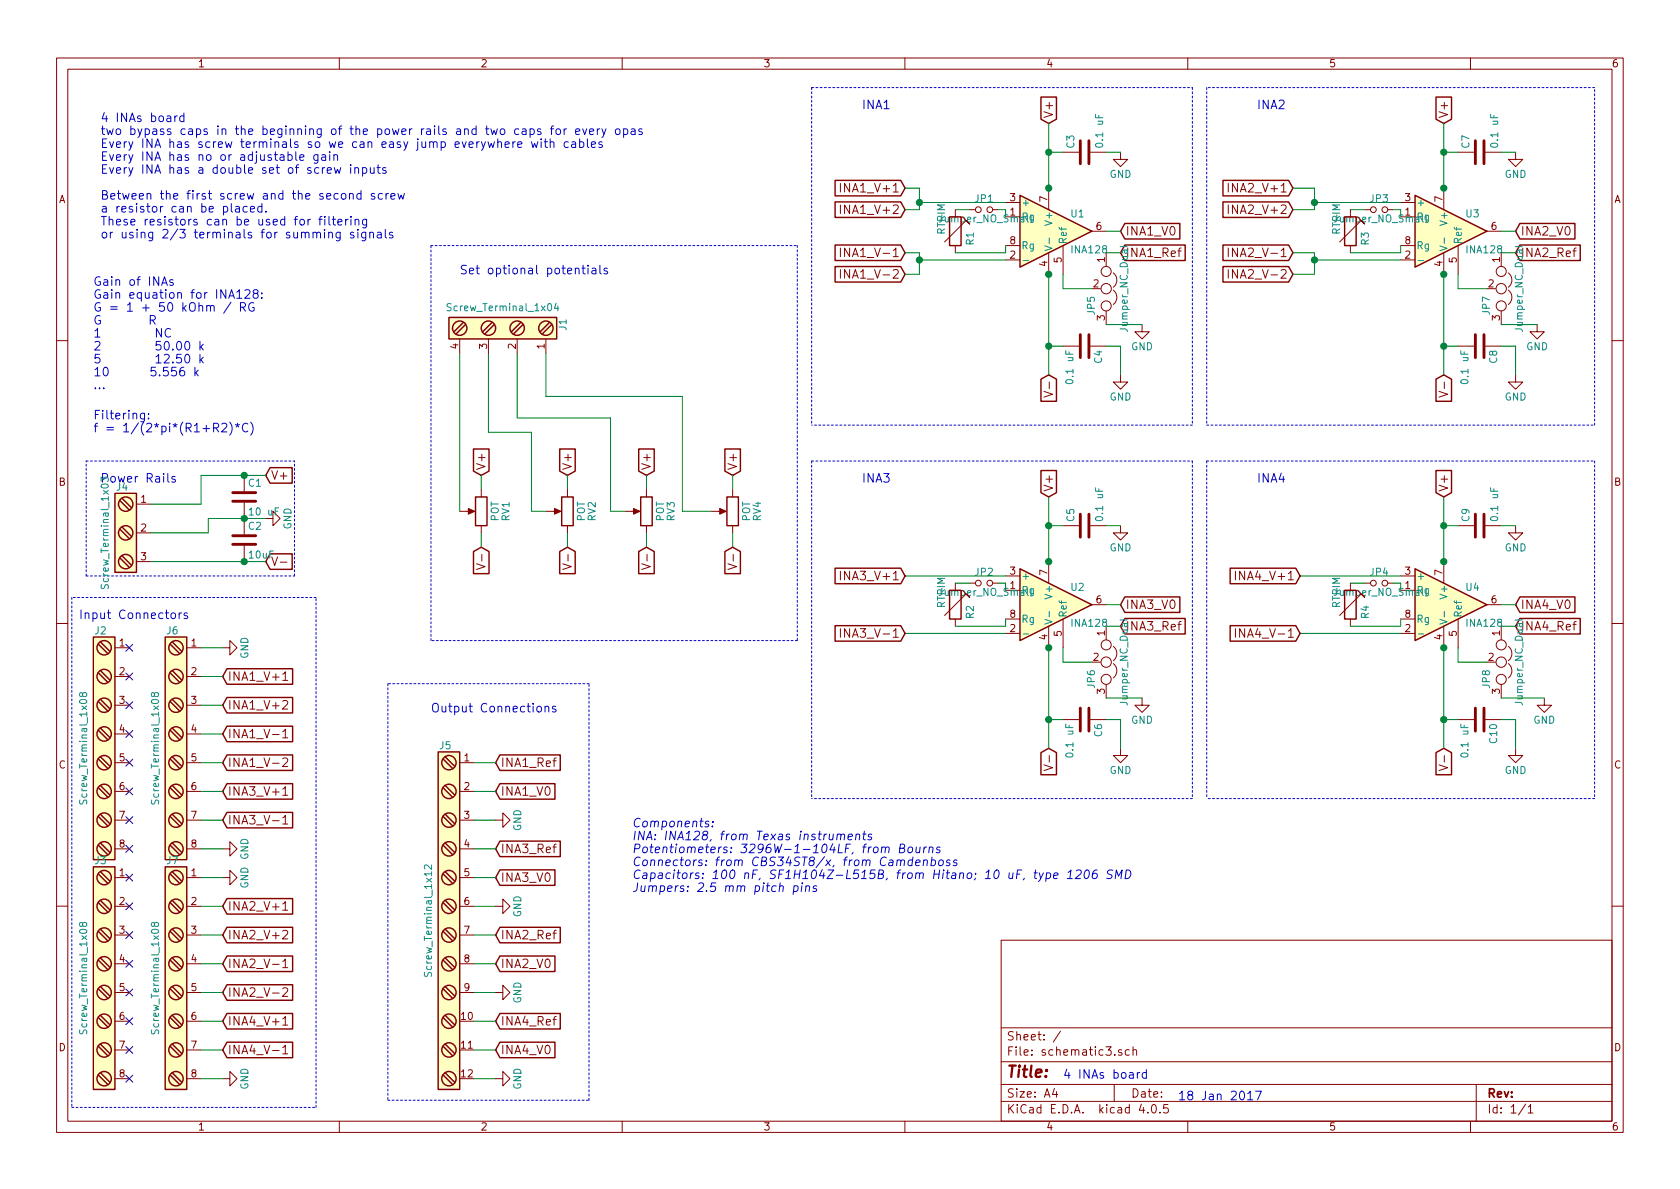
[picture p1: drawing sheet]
EESchema Schematic File Version 2
LIBS:power
LIBS:device
LIBS:transistors
LIBS:conn
LIBS:linear
LIBS:regul
LIBS:74xx
LIBS:cmos4000
LIBS:adc-dac
LIBS:memory
LIBS:xilinx
LIBS:microcontrollers
LIBS:dsp
LIBS:microchip
LIBS:analog_switches
LIBS:motorola
LIBS:texas
LIBS:intel
LIBS:audio
LIBS:interface
LIBS:digital-audio
LIBS:philips
LIBS:display
LIBS:cypress
LIBS:siliconi
LIBS:opto
LIBS:atmel
LIBS:contrib
LIBS:valves
LIBS:schematic3-cache
EELAYER 25 0
EELAYER END
$Descr A4 11693 8268
encoding utf-8
Sheet 1 1
Title ""
Date ""
Rev ""
Comp ""
Comment1 ""
Comment2 ""
Comment3 ""
Comment4 ""
$EndDescr
Text Notes 650  2700 0    60   ~ 0
Gain of INAs\nGain equation for INA128:\nG = 1 + 50 kOhm / RG\nG       R\n1        NC\n2        50.00 k\n5        12.50 k\n10      5.556 k\n...
$Comp
L INA128 U1
U 1 1
P 7300 1600
F 0 "U1" H 7450 1725 50  0000 L CNN
F 1 "INA128" H 7450 1475 50  0000 L CNN
F 2 "Housings_DIP:DIP-8_W7.62mm_Socket" H 7400 1600 50  0001 C CNN
F 3 "" H 7400 1600 50  0000 C CNN
	1    7300 1600
	1    0    0    -1  
$EndComp
Wire Wire Line
	7000 1450 7000 1500
Wire Wire Line
	7000 1750 7000 1700
Text GLabel 3350 3800 3    60   Input ~ 0
V-
Text GLabel 3350 3300 1    60   Input ~ 0
V+
Wire Wire Line
	3350 3300 3350 3400
Wire Wire Line
	3350 3700 3350 3800
Text Notes 6000 750  0    60   ~ 0
INA1
Text GLabel 1850 3300 2    60   Input ~ 0
V+
Text GLabel 1850 3900 2    60   Input ~ 0
V-
$Comp
L GND #PWR01
U 1 1
P 1850 3600
F 0 "#PWR01" H 1850 3350 50  0001 C CNN
F 1 "GND" H 1850 3450 50  0000 C CNN
F 2 "" H 1850 3600 50  0000 C CNN
F 3 "" H 1850 3600 50  0000 C CNN
	1    1850 3600
	0    -1   -1   0   
$EndComp
Wire Notes Line
	2050 4000 2050 3200
Wire Notes Line
	600  4000 600  3200
Text Notes 700  3350 0    60   ~ 0
Power Rails
Wire Notes Line
	600  3200 2050 3200
Wire Notes Line
	600  4000 2050 4000
Text GLabel 7300 850  1    60   Input ~ 0
V+
$Comp
L C C3
U 1 1
P 7550 1050
F 0 "C3" H 7575 1150 50  0000 L CNN
F 1 "0.1 uF" H 7575 950 50  0000 L CNN
F 2 "Capacitors_THT:C_Disc_D5.0mm_W2.5mm_P5.00mm" H 7588 900 50  0001 C CNN
F 3 "" H 7550 1050 50  0000 C CNN
	1    7550 1050
	0    -1   -1   0   
$EndComp
Wire Wire Line
	7400 1050 7300 1050
Connection ~ 7300 1050
Wire Wire Line
	7300 850  7300 1300
Text GLabel 7300 2600 3    60   Input ~ 0
V-
$Comp
L C C4
U 1 1
P 7550 2400
F 0 "C4" H 7575 2500 50  0000 L CNN
F 1 "0.1 uF" H 7575 2300 50  0000 L CNN
F 2 "Capacitors_THT:C_Disc_D5.0mm_W2.5mm_P5.00mm" H 7588 2250 50  0001 C CNN
F 3 "" H 7550 2400 50  0000 C CNN
	1    7550 2400
	0    1    1    0   
$EndComp
$Comp
L GND #PWR02
U 1 1
P 7800 2600
F 0 "#PWR02" H 7800 2350 50  0001 C CNN
F 1 "GND" H 7800 2450 50  0000 C CNN
F 2 "" H 7800 2600 50  0000 C CNN
F 3 "" H 7800 2600 50  0000 C CNN
	1    7800 2600
	1    0    0    -1  
$EndComp
Wire Wire Line
	7300 1900 7300 2600
Wire Wire Line
	7400 2400 7300 2400
Connection ~ 7300 2400
$Comp
L Jumper_NO_Small JP1
U 1 1
P 6850 1450
F 0 "JP1" H 6850 1530 50  0000 C CNN
F 1 "Jumper_NO_Small" H 6860 1390 50  0000 C CNN
F 2 "Connectors_JST:JST_EH_B02B-EH-A_02x2.50mm_Straight" H 6850 1450 50  0001 C CNN
F 3 "" H 6850 1450 50  0000 C CNN
	1    6850 1450
	1    0    0    -1  
$EndComp
Wire Wire Line
	6750 1450 6650 1450
Wire Wire Line
	6950 1450 7000 1450
$Comp
L C C1
U 1 1
P 1700 3450
F 0 "C1" H 1725 3550 50  0000 L CNN
F 1 "10 uF" H 1725 3350 50  0000 L CNN
F 2 "Capacitors_SMD:C_0603_HandSoldering" H 1738 3300 50  0001 C CNN
F 3 "" H 1700 3450 50  0000 C CNN
	1    1700 3450
	1    0    0    -1  
$EndComp
$Comp
L C C2
U 1 1
P 1700 3750
F 0 "C2" H 1725 3850 50  0000 L CNN
F 1 "10uF" H 1725 3650 50  0000 L CNN
F 2 "Capacitors_SMD:C_0603_HandSoldering" H 1738 3600 50  0001 C CNN
F 3 "" H 1700 3750 50  0000 C CNN
	1    1700 3750
	1    0    0    -1  
$EndComp
Connection ~ 1700 3900
Connection ~ 1700 3300
Connection ~ 1700 3600
$Comp
L GND #PWR03
U 1 1
P 7800 1050
F 0 "#PWR03" H 7800 800 50  0001 C CNN
F 1 "GND" H 7800 900 50  0000 C CNN
F 2 "" H 7800 1050 50  0000 C CNN
F 3 "" H 7800 1050 50  0000 C CNN
	1    7800 1050
	1    0    0    -1  
$EndComp
Wire Wire Line
	7700 1050 7800 1050
Connection ~ 7300 1300
Connection ~ 7300 1900
Text Notes 700  1650 0    60   ~ 0
4 INAs board\ntwo bypass caps in the beginning of the power rails and two caps for every opas\nEvery INA has screw terminals so we can easy jump everywhere with cables\nEvery INA has no or adjustable gain\nEvery INA has a double set of screw inputs\n\nBetween the first screw and the second screw\na resistor can be placed.\nThese resistors can be used for filtering \nor using 2/3 terminals for summing signals\n
$Comp
L POT RV1
U 1 1
P 3350 3550
F 0 "RV1" V 3175 3550 50  0000 C CNN
F 1 "POT" V 3250 3550 50  0000 C CNN
F 2 "Potentiometers:Potentiometer_Bourns_3296W_3-8Zoll_Inline_ScrewUp" H 3350 3550 50  0001 C CNN
F 3 "" H 3350 3550 50  0000 C CNN
	1    3350 3550
	-1   0    0    1   
$EndComp
$Comp
L RTRIM R1
U 1 1
P 6650 1600
F 0 "R1" V 6750 1500 50  0000 L CNN
F 1 "RTRIM" V 6550 1575 50  0000 L CNN
F 2 "Potentiometers:Potentiometer_Bourns_3296W_3-8Zoll_Inline_ScrewUp" V 6580 1600 50  0001 C CNN
F 3 "" H 6650 1600 50  0000 C CNN
	1    6650 1600
	1    0    0    -1  
$EndComp
Wire Wire Line
	6400 1400 7000 1400
Connection ~ 6400 1400
Wire Wire Line
	7000 1750 6650 1750
Wire Wire Line
	7000 1800 6400 1800
Connection ~ 6400 1800
Wire Wire Line
	7700 2400 7800 2400
Wire Wire Line
	7800 2400 7800 2600
Text GLabel 3950 3800 3    60   Input ~ 0
V-
Text GLabel 3950 3300 1    60   Input ~ 0
V+
Wire Wire Line
	3950 3300 3950 3400
Wire Wire Line
	3950 3700 3950 3800
$Comp
L POT RV2
U 1 1
P 3950 3550
F 0 "RV2" V 3775 3550 50  0000 C CNN
F 1 "POT" V 3850 3550 50  0000 C CNN
F 2 "Potentiometers:Potentiometer_Bourns_3296W_3-8Zoll_Inline_ScrewUp" H 3950 3550 50  0001 C CNN
F 3 "" H 3950 3550 50  0000 C CNN
	1    3950 3550
	-1   0    0    1   
$EndComp
Text GLabel 4500 3800 3    60   Input ~ 0
V-
Text GLabel 4500 3300 1    60   Input ~ 0
V+
Wire Wire Line
	4500 3300 4500 3400
Wire Wire Line
	4500 3700 4500 3800
$Comp
L POT RV3
U 1 1
P 4500 3550
F 0 "RV3" V 4325 3550 50  0000 C CNN
F 1 "POT" V 4400 3550 50  0000 C CNN
F 2 "Potentiometers:Potentiometer_Bourns_3296W_3-8Zoll_Inline_ScrewUp" H 4500 3550 50  0001 C CNN
F 3 "" H 4500 3550 50  0000 C CNN
	1    4500 3550
	-1   0    0    1   
$EndComp
Wire Wire Line
	3200 2450 3200 3550
Wire Wire Line
	3400 2450 3400 3000
Wire Wire Line
	3400 3000 3700 3000
Wire Wire Line
	3700 3000 3700 3550
Wire Wire Line
	3700 3550 3800 3550
Wire Wire Line
	3600 2450 3600 2900
Wire Wire Line
	3600 2900 4250 2900
Wire Wire Line
	4250 2900 4250 3550
Wire Notes Line
	3000 1700 5550 1700
Wire Notes Line
	5550 1700 5550 4450
Wire Notes Line
	5550 4450 3000 4450
Wire Notes Line
	3000 4450 3000 1700
Text Notes 3200 1900 0    60   ~ 0
Set optional potentials
Text Notes 650  3000 0    60   ~ 0
Filtering:\nf = 1/(2*pi*(R1+R2)*C)
$Comp
L INA128 U3
U 1 1
P 10050 1600
F 0 "U3" H 10200 1725 50  0000 L CNN
F 1 "INA128" H 10200 1475 50  0000 L CNN
F 2 "Housings_DIP:DIP-8_W7.62mm_Socket" H 10150 1600 50  0001 C CNN
F 3 "" H 10150 1600 50  0000 C CNN
	1    10050 1600
	1    0    0    -1  
$EndComp
Wire Wire Line
	9750 1450 9750 1500
Wire Wire Line
	9750 1750 9750 1700
Text Notes 8750 750  0    60   ~ 0
INA2
Text GLabel 10050 850  1    60   Input ~ 0
V+
$Comp
L C C7
U 1 1
P 10300 1050
F 0 "C7" H 10325 1150 50  0000 L CNN
F 1 "0.1 uF" H 10325 950 50  0000 L CNN
F 2 "Capacitors_THT:C_Disc_D5.0mm_W2.5mm_P5.00mm" H 10338 900 50  0001 C CNN
F 3 "" H 10300 1050 50  0000 C CNN
	1    10300 1050
	0    -1   -1   0   
$EndComp
Wire Wire Line
	10150 1050 10050 1050
Connection ~ 10050 1050
Wire Wire Line
	10050 850  10050 1300
Text GLabel 10050 2600 3    60   Input ~ 0
V-
$Comp
L C C8
U 1 1
P 10300 2400
F 0 "C8" H 10325 2500 50  0000 L CNN
F 1 "0.1 uF" H 10325 2300 50  0000 L CNN
F 2 "Capacitors_THT:C_Disc_D5.0mm_W2.5mm_P5.00mm" H 10338 2250 50  0001 C CNN
F 3 "" H 10300 2400 50  0000 C CNN
	1    10300 2400
	0    1    1    0   
$EndComp
$Comp
L GND #PWR04
U 1 1
P 10550 2600
F 0 "#PWR04" H 10550 2350 50  0001 C CNN
F 1 "GND" H 10550 2450 50  0000 C CNN
F 2 "" H 10550 2600 50  0000 C CNN
F 3 "" H 10550 2600 50  0000 C CNN
	1    10550 2600
	1    0    0    -1  
$EndComp
Wire Wire Line
	10050 1900 10050 2600
Wire Wire Line
	10150 2400 10050 2400
Connection ~ 10050 2400
$Comp
L Jumper_NO_Small JP3
U 1 1
P 9600 1450
F 0 "JP3" H 9600 1530 50  0000 C CNN
F 1 "Jumper_NO_Small" H 9610 1390 50  0000 C CNN
F 2 "Connectors_JST:JST_EH_B02B-EH-A_02x2.50mm_Straight" H 9600 1450 50  0001 C CNN
F 3 "" H 9600 1450 50  0000 C CNN
	1    9600 1450
	1    0    0    -1  
$EndComp
Wire Wire Line
	9500 1450 9400 1450
Wire Wire Line
	9700 1450 9750 1450
$Comp
L GND #PWR05
U 1 1
P 10550 1050
F 0 "#PWR05" H 10550 800 50  0001 C CNN
F 1 "GND" H 10550 900 50  0000 C CNN
F 2 "" H 10550 1050 50  0000 C CNN
F 3 "" H 10550 1050 50  0000 C CNN
	1    10550 1050
	1    0    0    -1  
$EndComp
Wire Wire Line
	10450 1050 10550 1050
Connection ~ 10050 1300
Connection ~ 10050 1900
$Comp
L RTRIM R3
U 1 1
P 9400 1600
F 0 "R3" V 9500 1500 50  0000 L CNN
F 1 "RTRIM" V 9300 1575 50  0000 L CNN
F 2 "Potentiometers:Potentiometer_Bourns_3296W_3-8Zoll_Inline_ScrewUp" V 9330 1600 50  0001 C CNN
F 3 "" H 9400 1600 50  0000 C CNN
	1    9400 1600
	1    0    0    -1  
$EndComp
Wire Wire Line
	9150 1400 9750 1400
Connection ~ 9150 1400
Wire Wire Line
	9750 1750 9400 1750
Wire Wire Line
	9750 1800 9150 1800
Connection ~ 9150 1800
Wire Wire Line
	10450 2400 10550 2400
Wire Wire Line
	10550 2400 10550 2600
Wire Notes Line
	8400 600  8400 2950
$Comp
L INA128 U4
U 1 1
P 10050 4200
F 0 "U4" H 10200 4325 50  0000 L CNN
F 1 "INA128" H 10200 4075 50  0000 L CNN
F 2 "Housings_DIP:DIP-8_W7.62mm_Socket" H 10150 4200 50  0001 C CNN
F 3 "" H 10150 4200 50  0000 C CNN
	1    10050 4200
	1    0    0    -1  
$EndComp
Wire Wire Line
	9750 4050 9750 4100
Wire Wire Line
	9750 4350 9750 4300
Text Notes 8750 3350 0    60   ~ 0
INA4
Text GLabel 10050 3450 1    60   Input ~ 0
V+
$Comp
L C C9
U 1 1
P 10300 3650
F 0 "C9" H 10325 3750 50  0000 L CNN
F 1 "0.1 uF" H 10325 3550 50  0000 L CNN
F 2 "Capacitors_THT:C_Disc_D5.0mm_W2.5mm_P5.00mm" H 10338 3500 50  0001 C CNN
F 3 "" H 10300 3650 50  0000 C CNN
	1    10300 3650
	0    -1   -1   0   
$EndComp
Wire Wire Line
	10150 3650 10050 3650
Connection ~ 10050 3650
Wire Wire Line
	10050 3450 10050 3900
Text GLabel 10050 5200 3    60   Input ~ 0
V-
$Comp
L C C10
U 1 1
P 10300 5000
F 0 "C10" H 10325 5100 50  0000 L CNN
F 1 "0.1 uF" H 10325 4900 50  0000 L CNN
F 2 "Capacitors_THT:C_Disc_D5.0mm_W2.5mm_P5.00mm" H 10338 4850 50  0001 C CNN
F 3 "" H 10300 5000 50  0000 C CNN
	1    10300 5000
	0    1    1    0   
$EndComp
$Comp
L GND #PWR06
U 1 1
P 10550 5200
F 0 "#PWR06" H 10550 4950 50  0001 C CNN
F 1 "GND" H 10550 5050 50  0000 C CNN
F 2 "" H 10550 5200 50  0000 C CNN
F 3 "" H 10550 5200 50  0000 C CNN
	1    10550 5200
	1    0    0    -1  
$EndComp
Wire Wire Line
	10050 4500 10050 5200
Wire Wire Line
	10150 5000 10050 5000
Connection ~ 10050 5000
$Comp
L Jumper_NO_Small JP4
U 1 1
P 9600 4050
F 0 "JP4" H 9600 4130 50  0000 C CNN
F 1 "Jumper_NO_Small" H 9610 3990 50  0000 C CNN
F 2 "Connectors_JST:JST_EH_B02B-EH-A_02x2.50mm_Straight" H 9600 4050 50  0001 C CNN
F 3 "" H 9600 4050 50  0000 C CNN
	1    9600 4050
	1    0    0    -1  
$EndComp
Wire Wire Line
	9500 4050 9400 4050
Wire Wire Line
	9700 4050 9750 4050
$Comp
L GND #PWR07
U 1 1
P 10550 3650
F 0 "#PWR07" H 10550 3400 50  0001 C CNN
F 1 "GND" H 10550 3500 50  0000 C CNN
F 2 "" H 10550 3650 50  0000 C CNN
F 3 "" H 10550 3650 50  0000 C CNN
	1    10550 3650
	1    0    0    -1  
$EndComp
Wire Wire Line
	10450 3650 10550 3650
Connection ~ 10050 3900
Connection ~ 10050 4500
$Comp
L RTRIM R4
U 1 1
P 9400 4200
F 0 "R4" V 9500 4100 50  0000 L CNN
F 1 "RTRIM" V 9300 4175 50  0000 L CNN
F 2 "Potentiometers:Potentiometer_Bourns_3296W_3-8Zoll_Inline_ScrewUp" V 9330 4200 50  0001 C CNN
F 3 "" H 9400 4200 50  0000 C CNN
	1    9400 4200
	1    0    0    -1  
$EndComp
Wire Wire Line
	9050 4000 9750 4000
Wire Wire Line
	9750 4350 9400 4350
Wire Wire Line
	9050 4400 9750 4400
Wire Wire Line
	10450 5000 10550 5000
Wire Wire Line
	10550 5000 10550 5200
Wire Notes Line
	8400 3200 8400 5550
$Comp
L Screw_Terminal_1x03 J4
U 1 1
P 850 3700
F 0 "J4" H 850 4050 50  0000 C TNN
F 1 "Screw_Terminal_1x03" V 700 3700 50  0000 C TNN
F 2 "Camdenboss_screw_terminal:Camdenboss_Screw_terminal_3x9.5mm" H 850 3375 50  0001 C CNN
F 3 "" H 825 3800 50  0001 C CNN
	1    850  3700
	1    0    0    -1  
$EndComp
Wire Wire Line
	1050 3500 1400 3500
Wire Wire Line
	1400 3500 1400 3300
Wire Wire Line
	1400 3300 1850 3300
Wire Wire Line
	1050 3700 1450 3700
Wire Wire Line
	1450 3700 1450 3600
Wire Wire Line
	1450 3600 1850 3600
Wire Wire Line
	1050 3900 1850 3900
Text Notes 7400 7500 0    60   ~ 0
4 INAs board
Text Notes 8200 7650 0    60   ~ 0
18 Jan 2017
$Comp
L INA128 U2
U 1 1
P 7300 4200
F 0 "U2" H 7450 4325 50  0000 L CNN
F 1 "INA128" H 7450 4075 50  0000 L CNN
F 2 "Housings_DIP:DIP-8_W7.62mm_Socket" H 7400 4200 50  0001 C CNN
F 3 "" H 7400 4200 50  0000 C CNN
	1    7300 4200
	1    0    0    -1  
$EndComp
Wire Wire Line
	7000 4050 7000 4100
Wire Wire Line
	7000 4350 7000 4300
Text Notes 6000 3350 0    60   ~ 0
INA3
Text GLabel 7300 3450 1    60   Input ~ 0
V+
$Comp
L C C5
U 1 1
P 7550 3650
F 0 "C5" H 7575 3750 50  0000 L CNN
F 1 "0.1 uF" H 7575 3550 50  0000 L CNN
F 2 "Capacitors_THT:C_Disc_D5.0mm_W2.5mm_P5.00mm" H 7588 3500 50  0001 C CNN
F 3 "" H 7550 3650 50  0000 C CNN
	1    7550 3650
	0    -1   -1   0   
$EndComp
Wire Wire Line
	7400 3650 7300 3650
Connection ~ 7300 3650
Wire Wire Line
	7300 3450 7300 3900
Text GLabel 7300 5200 3    60   Input ~ 0
V-
$Comp
L C C6
U 1 1
P 7550 5000
F 0 "C6" H 7575 5100 50  0000 L CNN
F 1 "0.1 uF" H 7575 4900 50  0000 L CNN
F 2 "Capacitors_THT:C_Disc_D5.0mm_W2.5mm_P5.00mm" H 7588 4850 50  0001 C CNN
F 3 "" H 7550 5000 50  0000 C CNN
	1    7550 5000
	0    1    1    0   
$EndComp
$Comp
L GND #PWR08
U 1 1
P 7800 5200
F 0 "#PWR08" H 7800 4950 50  0001 C CNN
F 1 "GND" H 7800 5050 50  0000 C CNN
F 2 "" H 7800 5200 50  0000 C CNN
F 3 "" H 7800 5200 50  0000 C CNN
	1    7800 5200
	1    0    0    -1  
$EndComp
Wire Wire Line
	7300 4500 7300 5200
Wire Wire Line
	7400 5000 7300 5000
Connection ~ 7300 5000
$Comp
L Jumper_NO_Small JP2
U 1 1
P 6850 4050
F 0 "JP2" H 6850 4130 50  0000 C CNN
F 1 "Jumper_NO_Small" H 6860 3990 50  0000 C CNN
F 2 "Connectors_JST:JST_EH_B02B-EH-A_02x2.50mm_Straight" H 6850 4050 50  0001 C CNN
F 3 "" H 6850 4050 50  0000 C CNN
	1    6850 4050
	1    0    0    -1  
$EndComp
Wire Wire Line
	6750 4050 6650 4050
Wire Wire Line
	6950 4050 7000 4050
$Comp
L GND #PWR09
U 1 1
P 7800 3650
F 0 "#PWR09" H 7800 3400 50  0001 C CNN
F 1 "GND" H 7800 3500 50  0000 C CNN
F 2 "" H 7800 3650 50  0000 C CNN
F 3 "" H 7800 3650 50  0000 C CNN
	1    7800 3650
	1    0    0    -1  
$EndComp
Wire Wire Line
	7700 3650 7800 3650
Connection ~ 7300 3900
Connection ~ 7300 4500
$Comp
L RTRIM R2
U 1 1
P 6650 4200
F 0 "R2" V 6750 4100 50  0000 L CNN
F 1 "RTRIM" V 6550 4175 50  0000 L CNN
F 2 "Potentiometers:Potentiometer_Bourns_3296W_3-8Zoll_Inline_ScrewUp" V 6580 4200 50  0001 C CNN
F 3 "" H 6650 4200 50  0000 C CNN
	1    6650 4200
	1    0    0    -1  
$EndComp
Wire Wire Line
	6300 4000 7000 4000
Wire Wire Line
	7000 4350 6650 4350
Wire Wire Line
	6300 4400 7000 4400
Wire Wire Line
	7700 5000 7800 5000
Wire Wire Line
	7800 5000 7800 5200
Wire Notes Line
	5650 3200 5650 5550
$Comp
L Screw_Terminal_1x04 J1
U 1 1
P 3500 2250
F 0 "J1" H 3500 2700 50  0000 C TNN
F 1 "Screw_Terminal_1x04" V 3350 2250 50  0000 C TNN
F 2 "Camdenboss_screw_terminal:Camdenboss_Screw_terminal_4x9.5mm" H 3500 1825 50  0001 C CNN
F 3 "" H 3475 2450 50  0001 C CNN
	1    3500 2250
	0    1    1    0   
$EndComp
Text GLabel 5100 3800 3    60   Input ~ 0
V-
Text GLabel 5100 3300 1    60   Input ~ 0
V+
Wire Wire Line
	5100 3300 5100 3400
Wire Wire Line
	5100 3700 5100 3800
$Comp
L POT RV4
U 1 1
P 5100 3550
F 0 "RV4" V 4925 3550 50  0000 C CNN
F 1 "POT" V 5000 3550 50  0000 C CNN
F 2 "Potentiometers:Potentiometer_Bourns_3296W_3-8Zoll_Inline_ScrewUp" H 5100 3550 50  0001 C CNN
F 3 "" H 5100 3550 50  0000 C CNN
	1    5100 3550
	-1   0    0    1   
$EndComp
Wire Wire Line
	4250 3550 4350 3550
Wire Wire Line
	3800 2450 3800 2750
Wire Wire Line
	3800 2750 4750 2750
Wire Wire Line
	4750 2750 4750 3550
Wire Wire Line
	4750 3550 4950 3550
NoConn ~ 900  6900
NoConn ~ 900  6700
NoConn ~ 900  6500
NoConn ~ 900  6300
NoConn ~ 900  6100
NoConn ~ 900  5900
NoConn ~ 900  5700
NoConn ~ 900  5500
NoConn ~ 900  5300
NoConn ~ 900  5100
NoConn ~ 900  4900
NoConn ~ 900  4700
Text GLabel 1550 4700 2    60   Input ~ 0
INA1_V+1
Text GLabel 1550 4900 2    60   Input ~ 0
INA1_V+2
Text GLabel 1550 5100 2    60   Input ~ 0
INA1_V-1
Text GLabel 1550 5300 2    60   Input ~ 0
INA1_V-2
Text GLabel 1550 6300 2    60   Input ~ 0
INA2_V+1
Text GLabel 1550 6500 2    60   Input ~ 0
INA2_V+2
Text GLabel 1550 6700 2    60   Input ~ 0
INA2_V-1
Text GLabel 1550 6900 2    60   Input ~ 0
INA2_V-2
Text GLabel 1550 5500 2    60   Input ~ 0
INA3_V+1
Text GLabel 1550 5700 2    60   Input ~ 0
INA3_V-1
Text GLabel 1550 7100 2    60   Input ~ 0
INA4_V+1
Text GLabel 1550 7300 2    60   Input ~ 0
INA4_V-1
Wire Wire Line
	1400 4700 1550 4700
Wire Wire Line
	1400 4900 1550 4900
Wire Wire Line
	1400 5100 1550 5100
Wire Wire Line
	1400 5300 1550 5300
Wire Wire Line
	1400 5500 1550 5500
Wire Wire Line
	1400 5700 1550 5700
Wire Wire Line
	1400 6300 1550 6300
Wire Wire Line
	1400 6500 1550 6500
Wire Wire Line
	1400 6700 1550 6700
Wire Wire Line
	1400 6900 1550 6900
Wire Wire Line
	1400 7100 1550 7100
Wire Wire Line
	1400 7300 1550 7300
Text GLabel 6300 1300 0    60   Input ~ 0
INA1_V+1
Text GLabel 6300 1450 0    60   Input ~ 0
INA1_V+2
Text GLabel 6300 1750 0    60   Input ~ 0
INA1_V-1
Text GLabel 6300 1900 0    60   Input ~ 0
INA1_V-2
Text GLabel 9000 1300 0    60   Input ~ 0
INA2_V+1
Wire Wire Line
	6400 1300 6400 1450
Wire Wire Line
	6400 1300 6300 1300
Wire Wire Line
	6400 1450 6300 1450
Wire Wire Line
	6300 1750 6400 1750
Wire Wire Line
	6400 1750 6400 1900
Wire Wire Line
	6400 1900 6300 1900
Text GLabel 9000 1450 0    60   Input ~ 0
INA2_V+2
Text GLabel 9000 1750 0    60   Input ~ 0
INA2_V-1
Text GLabel 9000 1900 0    60   Input ~ 0
INA2_V-2
Wire Wire Line
	9000 1300 9150 1300
Wire Wire Line
	9150 1300 9150 1450
Wire Wire Line
	9150 1450 9000 1450
Wire Wire Line
	9000 1750 9150 1750
Wire Wire Line
	9150 1750 9150 1900
Wire Wire Line
	9150 1900 9000 1900
Text GLabel 6300 4000 0    60   Input ~ 0
INA3_V+1
Text GLabel 6300 4400 0    60   Input ~ 0
INA3_V-1
Text GLabel 9050 4000 0    60   Input ~ 0
INA4_V+1
Text GLabel 9050 4400 0    60   Input ~ 0
INA4_V-1
Wire Notes Line
	5650 600  5650 2950
Wire Notes Line
	5650 600  8300 600 
Text Notes 550  4300 0    60   ~ 0
Input Connectors
Wire Notes Line
	500  7700 2200 7700
Wire Notes Line
	2200 7700 2200 4150
Wire Notes Line
	2200 4150 500  4150
Wire Notes Line
	500  4150 500  7700
Text GLabel 7800 1600 2    60   Input ~ 0
INA1_V0
Text GLabel 7800 1750 2    60   Input ~ 0
INA1_Ref
Wire Wire Line
	7800 1600 7700 1600
Text GLabel 10550 1600 2    60   Input ~ 0
INA2_V0
Text GLabel 10550 1750 2    60   Input ~ 0
INA2_Ref
Wire Wire Line
	10550 1600 10450 1600
Text GLabel 10550 4200 2    60   Input ~ 0
INA4_V0
Text GLabel 10550 4350 2    60   Input ~ 0
INA4_Ref
Wire Wire Line
	10550 4200 10450 4200
Text GLabel 7800 4200 2    60   Input ~ 0
INA3_V0
Text GLabel 7800 4350 2    60   Input ~ 0
INA3_Ref
Wire Wire Line
	7800 4200 7700 4200
Wire Notes Line
	8300 600  8300 2950
Wire Notes Line
	8300 2950 5650 2950
Wire Notes Line
	5650 3200 8300 3200
Wire Notes Line
	8300 3200 8300 5550
Wire Notes Line
	8300 5550 5650 5550
Wire Notes Line
	8400 3200 11100 3200
Wire Notes Line
	11100 3200 11100 5550
Wire Notes Line
	11100 5550 8400 5550
Wire Notes Line
	8400 2950 11100 2950
Wire Notes Line
	11100 2950 11100 600 
Wire Notes Line
	11100 600  8400 600 
$Comp
L Screw_Terminal_1x12 J5
U 1 1
P 3100 6400
F 0 "J5" H 3100 7650 50  0000 C TNN
F 1 "Screw_Terminal_1x12" V 2950 6400 50  0000 C TNN
F 2 "Camdenboss_screw_terminal:Camdenboss_Screw_terminal_12x9.5mm" H 3100 5175 50  0001 C CNN
F 3 "" H 3075 7400 50  0001 C CNN
	1    3100 6400
	1    0    0    -1  
$EndComp
Text GLabel 3450 5300 2    60   Input ~ 0
INA1_Ref
Text GLabel 3450 5500 2    60   Input ~ 0
INA1_V0
Text GLabel 3450 5900 2    60   Input ~ 0
INA3_Ref
Text GLabel 3450 6500 2    60   Input ~ 0
INA2_Ref
Text GLabel 3450 6700 2    60   Input ~ 0
INA2_V0
Text GLabel 3450 7100 2    60   Input ~ 0
INA4_Ref
Text GLabel 3450 6100 2    60   Input ~ 0
INA3_V0
Text GLabel 3450 7300 2    60   Input ~ 0
INA4_V0
Wire Wire Line
	3300 5300 3450 5300
Wire Wire Line
	3300 5500 3450 5500
Wire Wire Line
	3300 5700 3450 5700
Wire Wire Line
	3300 5900 3450 5900
Wire Wire Line
	3300 6100 3450 6100
Wire Wire Line
	3300 6300 3450 6300
Wire Wire Line
	3300 6500 3450 6500
Wire Wire Line
	3300 6700 3450 6700
Wire Wire Line
	3300 6900 3450 6900
Wire Wire Line
	3300 7100 3450 7100
Wire Wire Line
	3300 7300 3450 7300
Wire Wire Line
	3300 7500 3450 7500
$Comp
L GND #PWR010
U 1 1
P 3450 6300
F 0 "#PWR010" H 3450 6050 50  0001 C CNN
F 1 "GND" H 3450 6150 50  0000 C CNN
F 2 "" H 3450 6300 50  0000 C CNN
F 3 "" H 3450 6300 50  0000 C CNN
	1    3450 6300
	0    -1   -1   0   
$EndComp
$Comp
L GND #PWR011
U 1 1
P 3450 6900
F 0 "#PWR011" H 3450 6650 50  0001 C CNN
F 1 "GND" H 3450 6750 50  0000 C CNN
F 2 "" H 3450 6900 50  0000 C CNN
F 3 "" H 3450 6900 50  0000 C CNN
	1    3450 6900
	0    -1   -1   0   
$EndComp
$Comp
L GND #PWR012
U 1 1
P 3450 7500
F 0 "#PWR012" H 3450 7250 50  0001 C CNN
F 1 "GND" H 3450 7350 50  0000 C CNN
F 2 "" H 3450 7500 50  0000 C CNN
F 3 "" H 3450 7500 50  0000 C CNN
	1    3450 7500
	0    -1   -1   0   
$EndComp
$Comp
L GND #PWR013
U 1 1
P 3450 5700
F 0 "#PWR013" H 3450 5450 50  0001 C CNN
F 1 "GND" H 3450 5550 50  0000 C CNN
F 2 "" H 3450 5700 50  0000 C CNN
F 3 "" H 3450 5700 50  0000 C CNN
	1    3450 5700
	0    -1   -1   0   
$EndComp
Text Notes 3000 4950 0    60   ~ 0
Output Connections
Wire Notes Line
	2700 4750 2700 7650
Wire Notes Line
	2700 7650 4100 7650
Wire Notes Line
	4100 7650 4100 4750
Wire Notes Line
	4100 4750 2700 4750
$Comp
L GND #PWR014
U 1 1
P 7950 2250
F 0 "#PWR014" H 7950 2000 50  0001 C CNN
F 1 "GND" H 7950 2100 50  0000 C CNN
F 2 "" H 7950 2250 50  0000 C CNN
F 3 "" H 7950 2250 50  0000 C CNN
	1    7950 2250
	1    0    0    -1  
$EndComp
$Comp
L GND #PWR015
U 1 1
P 10750 4850
F 0 "#PWR015" H 10750 4600 50  0001 C CNN
F 1 "GND" H 10750 4700 50  0000 C CNN
F 2 "" H 10750 4850 50  0000 C CNN
F 3 "" H 10750 4850 50  0000 C CNN
	1    10750 4850
	1    0    0    -1  
$EndComp
$Comp
L GND #PWR016
U 1 1
P 7950 4850
F 0 "#PWR016" H 7950 4600 50  0001 C CNN
F 1 "GND" H 7950 4700 50  0000 C CNN
F 2 "" H 7950 4850 50  0000 C CNN
F 3 "" H 7950 4850 50  0000 C CNN
	1    7950 4850
	1    0    0    -1  
$EndComp
Text Notes 4400 6200 0    60   Italic 0
Components:\nINA: INA128, from Texas instruments\nPotentiometers: 3296W-1-104LF, from Bourns\nConnectors: from CBS34ST8/x, from Camdenboss\nCapacitors: 100 nF, SF1H104Z-L515B, from Hitano; 10 uF, type 1206 SMD  \nJumpers: 2.5 mm pitch pins
$Comp
L Jumper_NC_Dual JP5
U 1 1
P 7700 2000
F 0 "JP5" H 7750 1900 50  0000 L CNN
F 1 "Jumper_NC_Dual" H 7700 2100 50  0000 C BNN
F 2 "Connectors_JST:JST_EH_B03B-EH-A_03x2.50mm_Straight" H 7700 2000 50  0001 C CNN
F 3 "" H 7700 2000 50  0000 C CNN
	1    7700 2000
	0    1    1    0   
$EndComp
Wire Wire Line
	7400 1900 7400 2000
Wire Wire Line
	7400 2000 7600 2000
Wire Wire Line
	7700 1750 7800 1750
Wire Wire Line
	7700 2250 7950 2250
$Comp
L GND #PWR017
U 1 1
P 10700 2250
F 0 "#PWR017" H 10700 2000 50  0001 C CNN
F 1 "GND" H 10700 2100 50  0000 C CNN
F 2 "" H 10700 2250 50  0000 C CNN
F 3 "" H 10700 2250 50  0000 C CNN
	1    10700 2250
	1    0    0    -1  
$EndComp
$Comp
L Jumper_NC_Dual JP7
U 1 1
P 10450 2000
F 0 "JP7" H 10500 1900 50  0000 L CNN
F 1 "Jumper_NC_Dual" H 10450 2100 50  0000 C BNN
F 2 "Connectors_JST:JST_EH_B03B-EH-A_03x2.50mm_Straight" H 10450 2000 50  0001 C CNN
F 3 "" H 10450 2000 50  0000 C CNN
	1    10450 2000
	0    1    1    0   
$EndComp
Wire Wire Line
	10450 1750 10550 1750
Wire Wire Line
	10450 2250 10700 2250
Wire Wire Line
	10150 1900 10150 2000
Wire Wire Line
	10150 2000 10350 2000
$Comp
L Jumper_NC_Dual JP6
U 1 1
P 7700 4600
F 0 "JP6" H 7750 4500 50  0000 L CNN
F 1 "Jumper_NC_Dual" H 7700 4700 50  0000 C BNN
F 2 "Connectors_JST:JST_EH_B03B-EH-A_03x2.50mm_Straight" H 7700 4600 50  0001 C CNN
F 3 "" H 7700 4600 50  0000 C CNN
	1    7700 4600
	0    1    1    0   
$EndComp
Wire Wire Line
	7700 4350 7800 4350
Wire Wire Line
	7700 4850 7950 4850
Wire Wire Line
	7400 4500 7400 4600
Wire Wire Line
	7400 4600 7600 4600
$Comp
L Jumper_NC_Dual JP8
U 1 1
P 10450 4600
F 0 "JP8" H 10500 4500 50  0000 L CNN
F 1 "Jumper_NC_Dual" H 10450 4700 50  0000 C BNN
F 2 "Connectors_JST:JST_EH_B03B-EH-A_03x2.50mm_Straight" H 10450 4600 50  0001 C CNN
F 3 "" H 10450 4600 50  0000 C CNN
	1    10450 4600
	0    1    1    0   
$EndComp
Wire Wire Line
	10450 4350 10550 4350
Wire Wire Line
	10150 4500 10150 4600
Wire Wire Line
	10150 4600 10350 4600
Wire Wire Line
	10450 4850 10750 4850
$Comp
L Screw_Terminal_1x08 J6
U 1 1
P 1200 5200
F 0 "J6" H 1200 6050 50  0000 C TNN
F 1 "Screw_Terminal_1x08" V 1050 5200 50  0000 C TNN
F 2 "Camdenboss_screw_terminal:Camdenboss_Screw_terminal_8x9.5mm" H 1200 4375 50  0001 C CNN
F 3 "" H 1175 5800 50  0001 C CNN
	1    1200 5200
	1    0    0    -1  
$EndComp
$Comp
L Screw_Terminal_1x08 J7
U 1 1
P 1200 6800
F 0 "J7" H 1200 7650 50  0000 C TNN
F 1 "Screw_Terminal_1x08" V 1050 6800 50  0000 C TNN
F 2 "Camdenboss_screw_terminal:Camdenboss_Screw_terminal_8x9.5mm" H 1200 5975 50  0001 C CNN
F 3 "" H 1175 7400 50  0001 C CNN
	1    1200 6800
	1    0    0    -1  
$EndComp
$Comp
L Screw_Terminal_1x08 J2
U 1 1
P 700 5200
F 0 "J2" H 700 6050 50  0000 C TNN
F 1 "Screw_Terminal_1x08" V 550 5200 50  0000 C TNN
F 2 "Camdenboss_screw_terminal:Camdenboss_Screw_terminal_8x9.5mm" H 700 4375 50  0001 C CNN
F 3 "" H 675 5800 50  0001 C CNN
	1    700  5200
	1    0    0    -1  
$EndComp
$Comp
L Screw_Terminal_1x08 J3
U 1 1
P 700 6800
F 0 "J3" H 700 7650 50  0000 C TNN
F 1 "Screw_Terminal_1x08" V 550 6800 50  0000 C TNN
F 2 "Camdenboss_screw_terminal:Camdenboss_Screw_terminal_8x9.5mm" H 700 5975 50  0001 C CNN
F 3 "" H 675 7400 50  0001 C CNN
	1    700  6800
	1    0    0    -1  
$EndComp
NoConn ~ 900  4500
NoConn ~ 900  7500
NoConn ~ 900  7300
NoConn ~ 900  7100
$Comp
L GND #PWR018
U 1 1
P 1550 4500
F 0 "#PWR018" H 1550 4250 50  0001 C CNN
F 1 "GND" H 1550 4350 50  0000 C CNN
F 2 "" H 1550 4500 50  0000 C CNN
F 3 "" H 1550 4500 50  0000 C CNN
	1    1550 4500
	0    -1   -1   0   
$EndComp
$Comp
L GND #PWR019
U 1 1
P 1550 5900
F 0 "#PWR019" H 1550 5650 50  0001 C CNN
F 1 "GND" H 1550 5750 50  0000 C CNN
F 2 "" H 1550 5900 50  0000 C CNN
F 3 "" H 1550 5900 50  0000 C CNN
	1    1550 5900
	0    -1   -1   0   
$EndComp
$Comp
L GND #PWR020
U 1 1
P 1550 6100
F 0 "#PWR020" H 1550 5850 50  0001 C CNN
F 1 "GND" H 1550 5950 50  0000 C CNN
F 2 "" H 1550 6100 50  0000 C CNN
F 3 "" H 1550 6100 50  0000 C CNN
	1    1550 6100
	0    -1   -1   0   
$EndComp
$Comp
L GND #PWR021
U 1 1
P 1550 7500
F 0 "#PWR021" H 1550 7250 50  0001 C CNN
F 1 "GND" H 1550 7350 50  0000 C CNN
F 2 "" H 1550 7500 50  0000 C CNN
F 3 "" H 1550 7500 50  0000 C CNN
	1    1550 7500
	0    -1   -1   0   
$EndComp
Wire Wire Line
	1550 7500 1400 7500
Wire Wire Line
	1550 6100 1400 6100
Wire Wire Line
	1400 5900 1550 5900
Wire Wire Line
	1400 4500 1550 4500
$EndSCHEMATC
